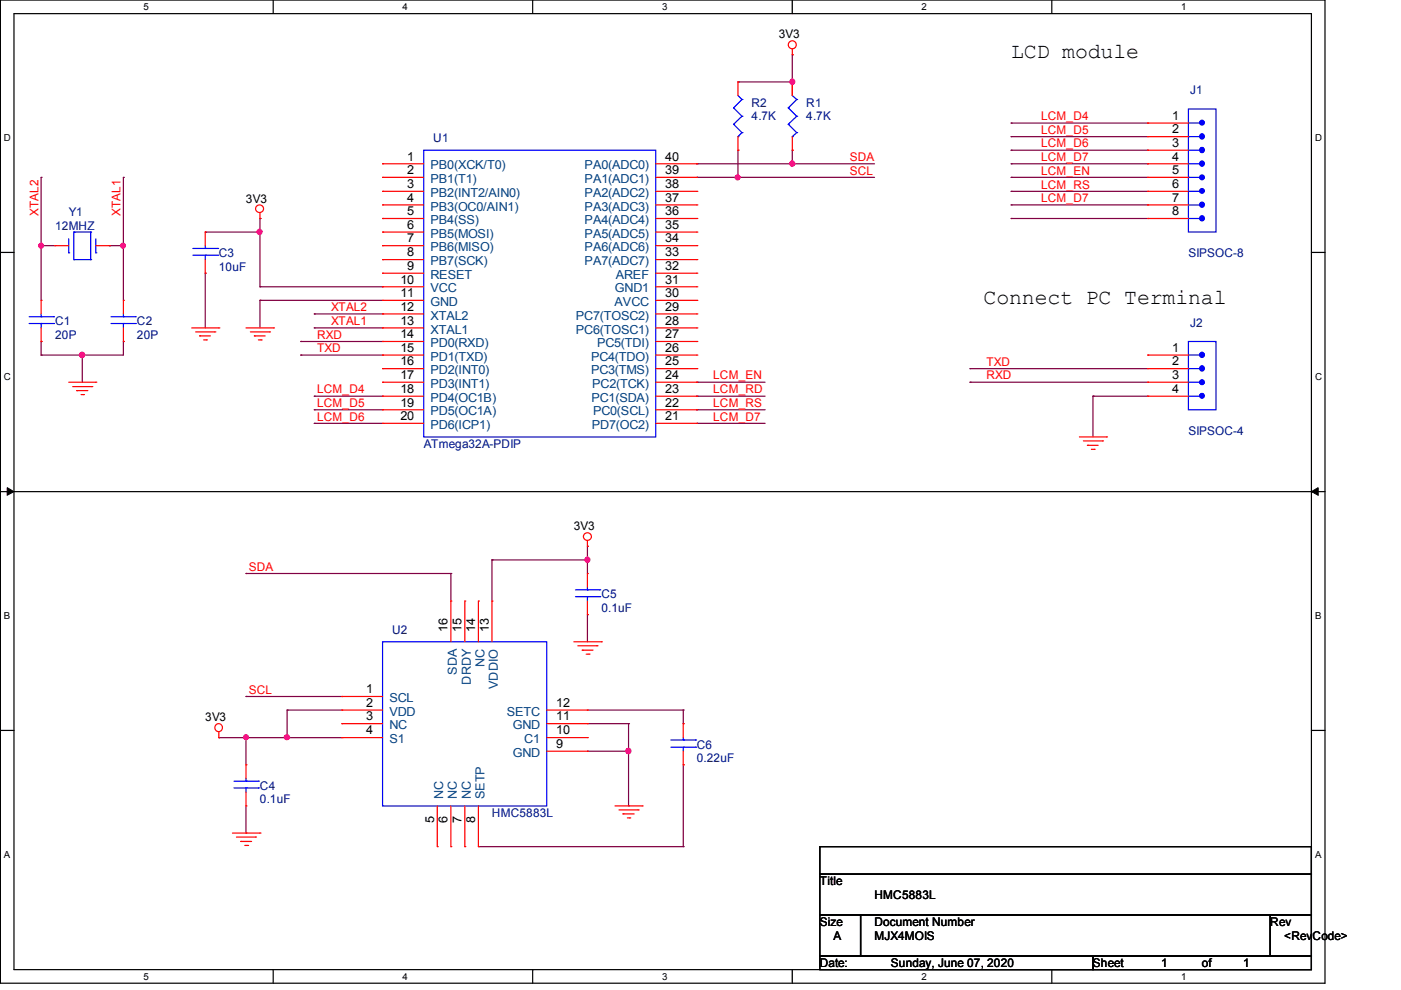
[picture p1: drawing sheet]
# OrCAD Capture schematic HMC5883L.DSN
size A; title: HMC5883L; note: MJX4MOIS

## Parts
C1  20P
C2  20P
C3  10uF
C4  0.1uF
C5  0.1uF
C6  0.22uF
J1  SIPSOC-8
J2  SIPSOC-4
R1  4.7K
R2  4.7K
U1  ATmega32A-PDIP  [1]
U2  HMC5883L
Y1  12MHZ

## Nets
3V3: C3.1 C4.1 C5.1 R1.1 R2.1 U1.10(VCC) U2.2(VDD) U2.4(S1) U2.13(VDDIO)
GND: C1.2 C2.2 C3.2 C4.2 C5.2 J2.4 U1.11(GND) U2.9(GND) U2.11(GND)
LCM_D4: J1.1 U1.18(PD4(OC1B))
LCM_D5: J1.2 U1.19(PD5(OC1A))
LCM_D6: J1.3 U1.20(PD6(ICP1))
LCM_D7: J1.4 J1.7 U1.21(PD7(OC2))
LCM_EN: J1.5 U1.24(PC2(TCK))
LCM_RD: U1.23(PC1(SDA))
LCM_RS: J1.6 U1.22(PC0(SCL))
RXD: J2.3 U1.14(PD0(RXD))
SCL: R2.2 U1.39(PA1(ADC1)) U2.1(SCL)
SDA: R1.2 U1.40(PA0(ADC0)) U2.16(SDA)
TXD: J2.2 U1.15(PD1(TXD))
XTAL1: C2.1 U1.13(XTAL1) Y1.2
XTAL2: C1.1 U1.12(XTAL2) Y1.1
N05800: C6.2 U2.8(SETP)
N05841: C6.1 U2.12(SETC)

Not connected (* = marked no-connect by the designer): J1 8; J2 1; U1 1(PB0(XCK/T0)) 2(PB1(T1)) 3(PB2(INT2/AIN0)) 4(PB3(OC0/AIN1)) 5(PB4(SS)) 6(PB5(MOSI)) 7(PB6(MISO)) 8(PB7(SCK)) 9(RESET) 16(PD2(INT0)) 17(PD3(INT1)) 25(PC3(TMS)) 26(PC4(TDO)) 27(PC5(TDI)) 28(PC6(TOSC1)) 29(PC7(TOSC2)) 30(AVCC) 31(GND1) 32(AREF) 33(PA7(ADC7)) 34(PA6(ADC6)) 35(PA5(ADC5)) 36(PA4(ADC4)) 37(PA3(ADC3)) 38(PA2(ADC2)); U2 3(NC) 5(NC) 6(NC) 7(NC) 10(C1) 14(NC) 15(DRDY)

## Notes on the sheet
- LCD module
- Connect PC Terminal
